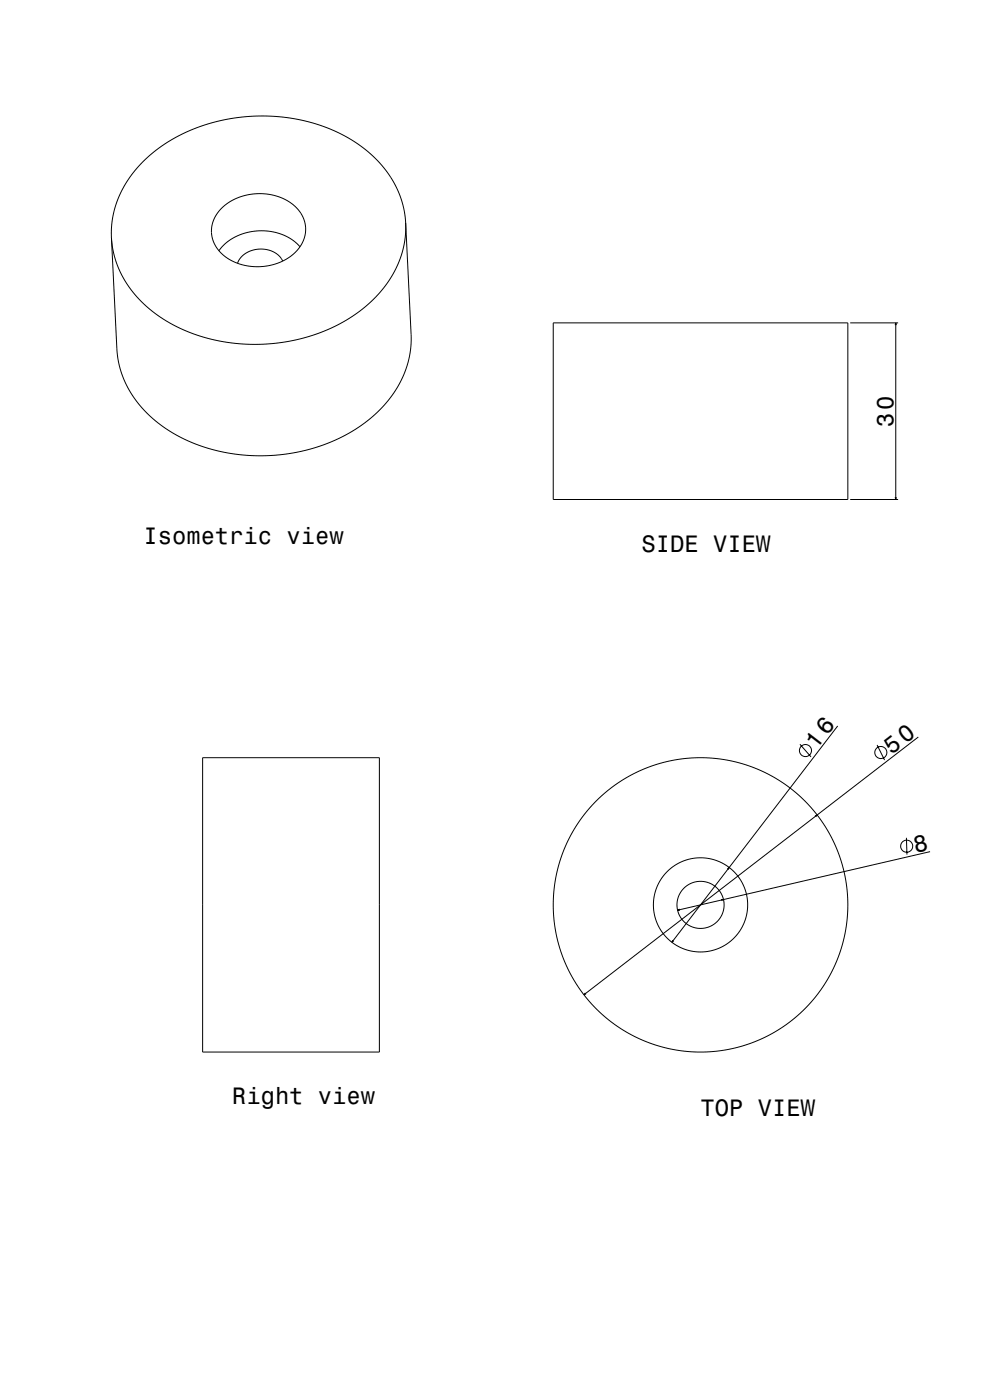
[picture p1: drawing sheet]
<svg xmlns="http://www.w3.org/2000/svg" width="841mm" height="1189mm" viewBox="0 0 841 1189" stroke-linecap="round" stroke-linejoin="round" font-family="sans-serif">
<g fill="none" stroke="#000" stroke-width=".85">
<path d="M188 177l5-4 6-4 6-2 6-2h7h7l6 1 7 2 5 2 6 4 4 4 3 5 2 5 1 5v5l-1 6-4 6-5 6-7 4-7 4-9 2-9 1-9-1-7-3-7-3-7-5-4-6-3-6-1-7 2-7 3-7zM344 189l5 102-1 10-2 9-4 10-5 9-8 11-10 11-12 10-14 8-15 7-16 6-17 3-17 2h-17l-16-2-17-4-15-5-15-8-13-8-11-10-10-11-5-9-4-8-3-10-2-9-5-101M344 189v10l-1 9-3 10-4 9-5 9-5 9-7 8-8 7-9 6-9 7-11 5-10 4-11 4-12 3-13 2-12 1h-12h-12l-13-2-11-3-11-3-11-5-10-5-10-6-8-7-8-7-7-8-5-8-4-8-4-9-2-10-1-9M344 189l-1-9-2-9-4-10-4-8-6-9-6-7-8-7-9-7-9-6-10-5-11-5-11-3-12-3-12-2h-12h-12l-12 1-12 2-12 3-11 3-12 5-10 5-9 7-9 6-8 8-7 8-6 8-5 9-3 9-3 9-1 10v10M255 210l-7-6-9-5-9-2-11-1-10 2-9 3-8 5-6 7M240 222l-3-5-5-3-6-2h-6l-6 1-6 2-4 4-2 5M470 274h250v150h-250zM722 274h40M760 276v-2l1 2M760 274v150M722 424h40M760 422v2l1-2"/>
<path d="M711 617l-141 183M679 632l9 11M744 633l7 13M779 626l-283 219M172 644h150v250h-150zM692 693l1-1-1 2M769 712l1 14M617 738l2-1-1 2M789 723l-214 50M577 772l-2 1h2M612 764h2l-2 1M571 798l-1 2 2-1"/>
<path d="M497 843l-1 2 1-1"/>
<circle cx="684" cy="637" r="5"/>
<circle cx="748" cy="639" r="5"/>
<circle cx="769" cy="719" r="5"/>
<circle cx="594" cy="769" r="20"/>
<circle cx="595" cy="769" r="40"/>
<circle cx="595" cy="769" r="125"/>
</g>
<g font-size="20.2">
<text x="758" y="363" transform="rotate(-90 758 363)">30</text>
<text x="122" y="462">Isometric view</text>
<text x="544" y="469">SIDE VIEW</text>
<text x="197" y="938">Right view</text>
<text x="595" y="948">TOP VIEW</text>
</g>
<g font-size="20.1">
<text x="693" y="637" transform="rotate(-52 693 637)">16</text>
<text x="757" y="641" transform="rotate(-38 757 641)">50</text>
<text x="777" y="724" transform="rotate(-13 777 724)">8</text>
</g>
</svg>
